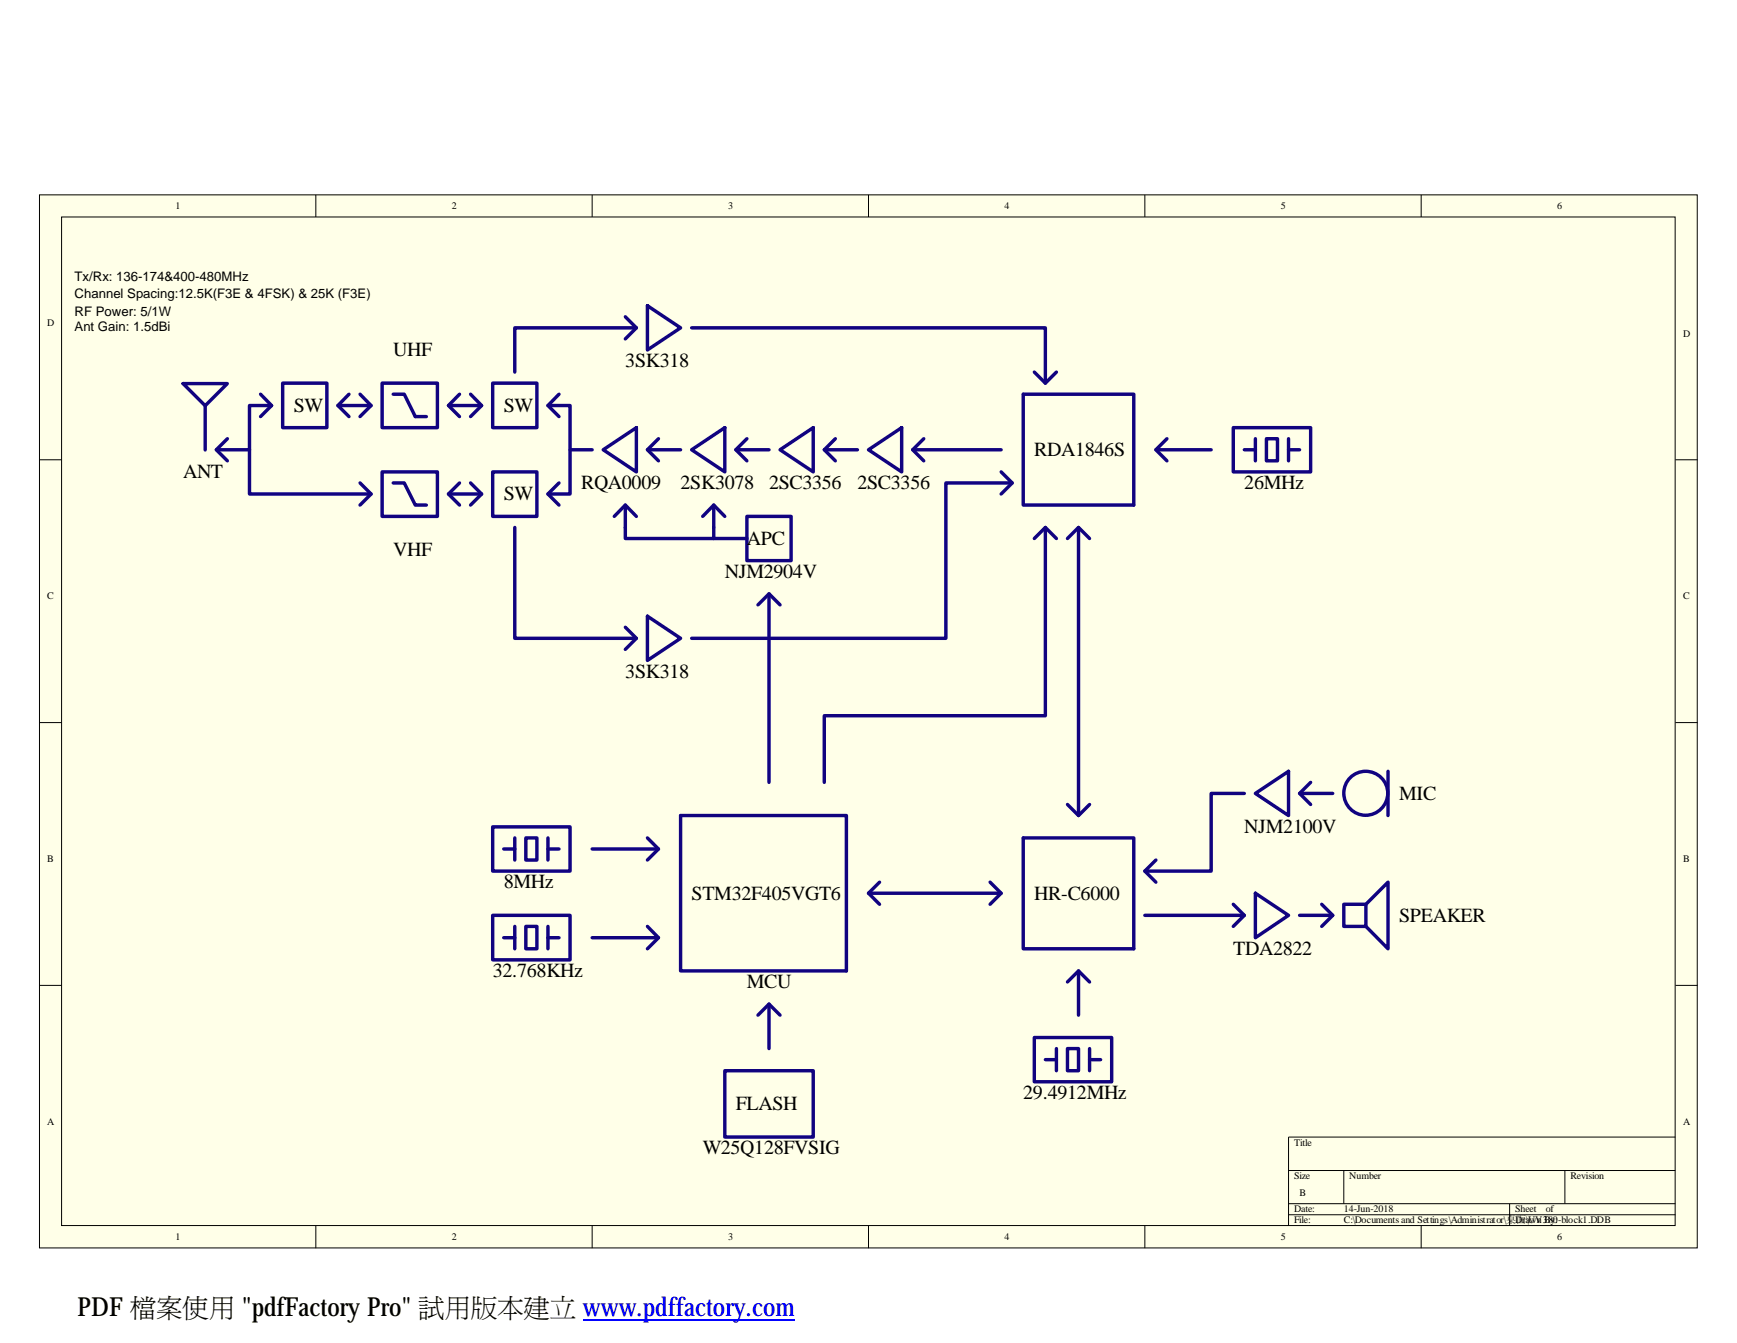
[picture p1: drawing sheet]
<svg xmlns="http://www.w3.org/2000/svg" width="279mm" height="216mm" viewBox="0 0 279 216" stroke-linecap="round" stroke-linejoin="round" font-family="sans-serif">
<path d="M6.3 31.3h266.7v169.3h-266.7z" fill="#ffffe8"/>
<g fill="none" stroke="#000" stroke-width=".16">
<path d="M6.3 31.3h266.7v169.3h-266.7zM9.9 34.9h259.6v162.1h-259.6zM50.8 31.3v3.6M95.2 31.3v3.6M139.7 31.3v3.6M184.1 31.3v3.6M228.6 31.3v3.6M6.3 73.9h3.6M269.5 73.9h3.5M6.3 116.2h3.6M269.5 116.2h3.5M6.3 158.4h3.6"/>
<path d="M269.5 158.4h3.5M50.8 197.1v3.6M95.2 197.1v3.6M139.7 197.1v3.6M184.1 197.1v3.6M207.3 188.2h62.2M207.3 193.5h62.2M207.3 195.3h62.2M216.2 188.2v5.3M228.6 197.1v3.6M242.8 193.5v3.6M251.7 188.2v5.3"/>
<path d="M269.5 182.8h-62.2v14.3"/>
</g>
<g fill="none" stroke="#11037f" stroke-width=".55">
<path d="M100.6 50.9l1.8 1.8-1.8 1.8M102.4 52.7h-19.6v7.1M104.1 49.1l5.4 3.6-5.4 3.6zM111.3 52.7h56.8v8.9M166.4 59.8l1.7 1.8 1.8-1.8M29.4 61.7h7.2l-3.6 3.5zM33 65.2v7.1M36.6 70.5l-1.8 1.8 1.8 1.8M40.1 72.3v7.1h19.6M41.9 63.4l1.8 1.8-1.8 1.8M43.7 65.2h-3.6v7.1h-5.3M45.5 61.6h7.1v7.1h-7.1z"/>
<path d="M54.4 65.2h5.3M56.1 63.4l-1.7 1.8 1.7 1.8M57.9 63.4l1.8 1.8-1.8 1.8M57.9 77.6l1.8 1.8-1.8 1.8M61.5 61.6h8.9v7.1h-8.9zM61.5 75.9h8.9v7.1h-8.9zM63.2 63.4h1.8l1.8 3.6h1.8M63.2 77.6h1.8l1.8 3.6h1.8M72.1 65.2h5.4M72.1 79.4h5.4M73.9 63.4l-1.8 1.8 1.8 1.8M73.9 77.6l-1.8 1.8 1.8 1.8"/>
<path d="M75.7 63.4l1.8 1.8-1.8 1.8M75.7 77.6l1.8 1.8-1.8 1.8M79.2 61.6h7.2v7.1h-7.2zM79.2 75.9h7.2v7.1h-7.2zM88.1 65.2h3.6v7.1h3.5M89.9 77.6l-1.8 1.8 1.8 1.8M89.9 63.4l-1.8 1.8 1.8 1.8M91.7 72.3v7.1h-3.6M97 72.3l5.4-3.6v7.2zM104.1 72.3h5.4M105.9 70.5l-1.8 1.8 1.8 1.8M111.3 72.3l5.3-3.6v7.2z"/>
<path d="M118.4 72.3h5.3M120.1 70.5l-1.7 1.8 1.7 1.8M125.5 72.3l5.3-3.6v7.2zM132.6 72.3h5.3M134.4 70.5l-1.8 1.8 1.8 1.8M139.7 72.3l5.3-3.6v7.2zM146.8 72.3h14.2M148.6 70.5l-1.8 1.8 1.8 1.8M161 75.9l1.8 1.7-1.8 1.8M162.8 77.6h-10.7v25h-40.8M164.6 63.4h17.8v17.8h-17.8zM185.9 72.3h8.9"/>
<path d="M187.7 70.5l-1.8 1.8 1.8 1.8M198.4 68.7h12.4v7.2h-12.4zM200.2 72.3h1.7M201.9 70.5v3.6M203.7 70.5h1.8v3.6h-1.8zM207.3 72.3h1.7M207.3 70.5v3.6M82.8 84.8v17.8h19.6M98.8 83l1.8-1.8 1.8 1.8M100.6 81.2v5.4h19.5M104.1 99.1l5.4 3.5-5.4 3.6zM113 83l1.8-1.8 1.8 1.8"/>
<path d="M114.8 81.2v5.4M120.1 83h7.2v7.1h-7.2zM121.9 97.2l1.8-1.7 1.8 1.7M123.7 95.5v30.3M166.4 86.6l1.7-1.8 1.8 1.8M168.1 84.8v30.3h-35.5v10.7M171.7 86.6l1.8-1.8 1.8 1.8M173.5 84.8v46.3M100.6 100.8l1.8 1.8-1.8 1.8M79.2 132.9h12.5v7.1h-12.5zM81 136.5h1.8M82.8 134.7v3.6"/>
<path d="M84.6 134.7h1.8v3.6h-1.8zM88.1 134.7v3.6M88.1 136.5h1.8M95.2 136.5h10.7M104.1 134.7l1.8 1.8-1.8 1.8M109.5 131.1h26.6v25h-26.6zM164.6 134.7h17.8v17.8h-17.8zM171.7 129.3l1.8 1.8 1.8-1.8M185.9 138.3l-1.8 1.7 1.8 1.8M200.2 127.6h-5.4v12.4h-10.7M201.9 127.6l5.4-3.6v7.1zM209 127.6h5.4"/>
<path d="M210.8 125.8l-1.8 1.8 1.8 1.7M223.3 124v7.1M79.2 147.2h12.5v7.1h-12.5zM81 150.7h1.8M82.8 148.9v3.6M84.6 148.9h1.8v3.6h-1.8zM88.1 148.9v3.6M88.1 150.7h1.8M95.2 150.7h10.7M104.1 148.9l1.8 1.8-1.8 1.8M139.7 143.6h21.3M141.5 141.8l-1.8 1.8 1.8 1.8"/>
<path d="M159.3 141.8l1.7 1.8-1.7 1.8M171.7 157.9l1.8-1.8 1.8 1.8M173.5 156.1v7.1M184.1 147.2h16.1M198.4 145.4l1.8 1.8-1.8 1.7M201.9 143.6l5.4 3.6-5.4 3.5zM209 147.2h5.4M212.6 145.4l1.8 1.8-1.8 1.7M216.2 145.4h3.5v3.5h-3.5zM219.7 145.4l3.6-3.6v10.7l-3.6-3.6M116.6 172.1h14.2v10.7h-14.2zM121.9 163.2l1.8-1.8 1.8 1.8"/>
<path d="M123.7 161.4v7.2M166.4 166.8h12.4v7.1h-12.4zM168.1 170.3h1.8M169.9 168.6v3.5M171.7 168.6h1.8v3.5h-1.8zM175.3 168.6v3.5M175.3 170.3h1.7"/>
<circle cx="219.7" cy="127.5" r="3.5"/>
</g>
<path d="M93.8 212.2h34" fill="none" stroke="#00f" stroke-width=".21"/>
<g font-size="4.2">
<text x="12.5" y="211.6">PDF 檔 &quot;pdfFactory Pro&quot; 試建</text>
<text x="25.1" y="211.6">案</text>
<text x="29.3" y="211.6">使</text>
<text x="33.6" y="211.6">用</text>
<text x="71.5" y="211.6">用 立</text>
<text x="75.7" y="211.6">版 www.pdffactory.com</text>
<text x="80" y="211.6">本</text>
</g>
<g font-size="3.2">
<text x="63.2" y="57.3">UHF</text>
<text x="100.6" y="59.1">3SK318</text>
<text x="47.2" y="66.2">SW</text>
<text x="81" y="66.2">SW</text>
<text x="29.4" y="76.9">ANT</text>
<text x="166.4" y="73.3">RDA1846S</text>
<text x="81" y="80.4">SW</text>
<text x="93.5" y="78.7">RQA0009</text>
<text x="109.5" y="78.7">2SK3078</text>
<text x="123.7" y="78.7">2SC3356</text>
<text x="137.9" y="78.7">2SC3356</text>
<text x="200.2" y="78.7">26MHz</text>
<text x="63.2" y="89.4">VHF</text>
<text x="120.1" y="87.6">APC</text>
<text x="116.6" y="92.9">NJM2904V</text>
<text x="100.6" y="109">3SK318</text>
<text x="225" y="128.6">MIC</text>
<text x="200.2" y="133.9">NJM2100V</text>
<text x="81" y="142.8">8MHz</text>
<text x="111.3" y="144.6">STM32F405VGT6</text>
<text x="166.4" y="144.6">HR-C6000</text>
<text x="225" y="148.2">SPEAKER</text>
<text x="198.4" y="153.5">TDA2822</text>
<text x="79.2" y="157.1">32.768KHz</text>
<text x="120.1" y="158.9">MCU</text>
<text x="118.4" y="178.5">FLASH</text>
<text x="164.6" y="176.7">29.4912MHz</text>
<text x="113" y="185.6">W25Q128FVSIG</text>
</g>
<g font-size="2.1">
<text x="12" y="45.2">Tx/Rx: 136-174&amp;400-480MHz</text>
<text x="12" y="48">Channel Spacing:12.5K(F3E &amp; 4FSK) &amp; 25K (F3E)</text>
<text x="12" y="50.8">RF Power: 5/1W</text>
<text x="12" y="53.3">Ant Gain: 1.5dBi</text>
</g>
<g font-size="1.6">
<text x="28.2" y="33.6">1</text>
<text x="72.7" y="33.6">2</text>
<text x="117.1" y="33.6">3</text>
<text x="161.6" y="33.6">4</text>
<text x="206" y="33.6">5</text>
<text x="250.5" y="33.6">6</text>
<text x="7.6" y="52.3">D</text>
<text x="270.7" y="54.1">D</text>
<text x="7.6" y="96.4">C</text>
<text x="270.7" y="96.4">C</text>
<text x="7.6" y="138.6">B</text>
<text x="270.7" y="138.6">B</text>
<text x="7.6" y="180.8">A</text>
<text x="208.2" y="184.2">Title</text>
<text x="270.7" y="180.8">A</text>
<text x="208.2" y="189.6">Size</text>
<text x="217" y="189.6">Number</text>
<text x="252.6" y="189.6">Revision</text>
<text x="208.2" y="194.9">Date:</text>
<text x="208.2" y="196.7">File:</text>
<text x="209" y="192.2">B</text>
<text x="216.2" y="194.9">14-Jun-2018</text>
<text x="216.2" y="196.7">C:\Documentsand Settings\Administrator\桌面\UV380</text>
<text x="243.7" y="194.9">Sheet</text>
<text x="243.7" y="196.7">Drawn By:-block1.DDB</text>
<text x="248.7" y="194.9">of</text>
<text x="28.2" y="199.3">1</text>
<text x="72.7" y="199.3">2</text>
<text x="117.1" y="199.3">3</text>
<text x="161.6" y="199.3">4</text>
<text x="206" y="199.3">5</text>
<text x="250.5" y="199.3">6</text>
</g>
</svg>
